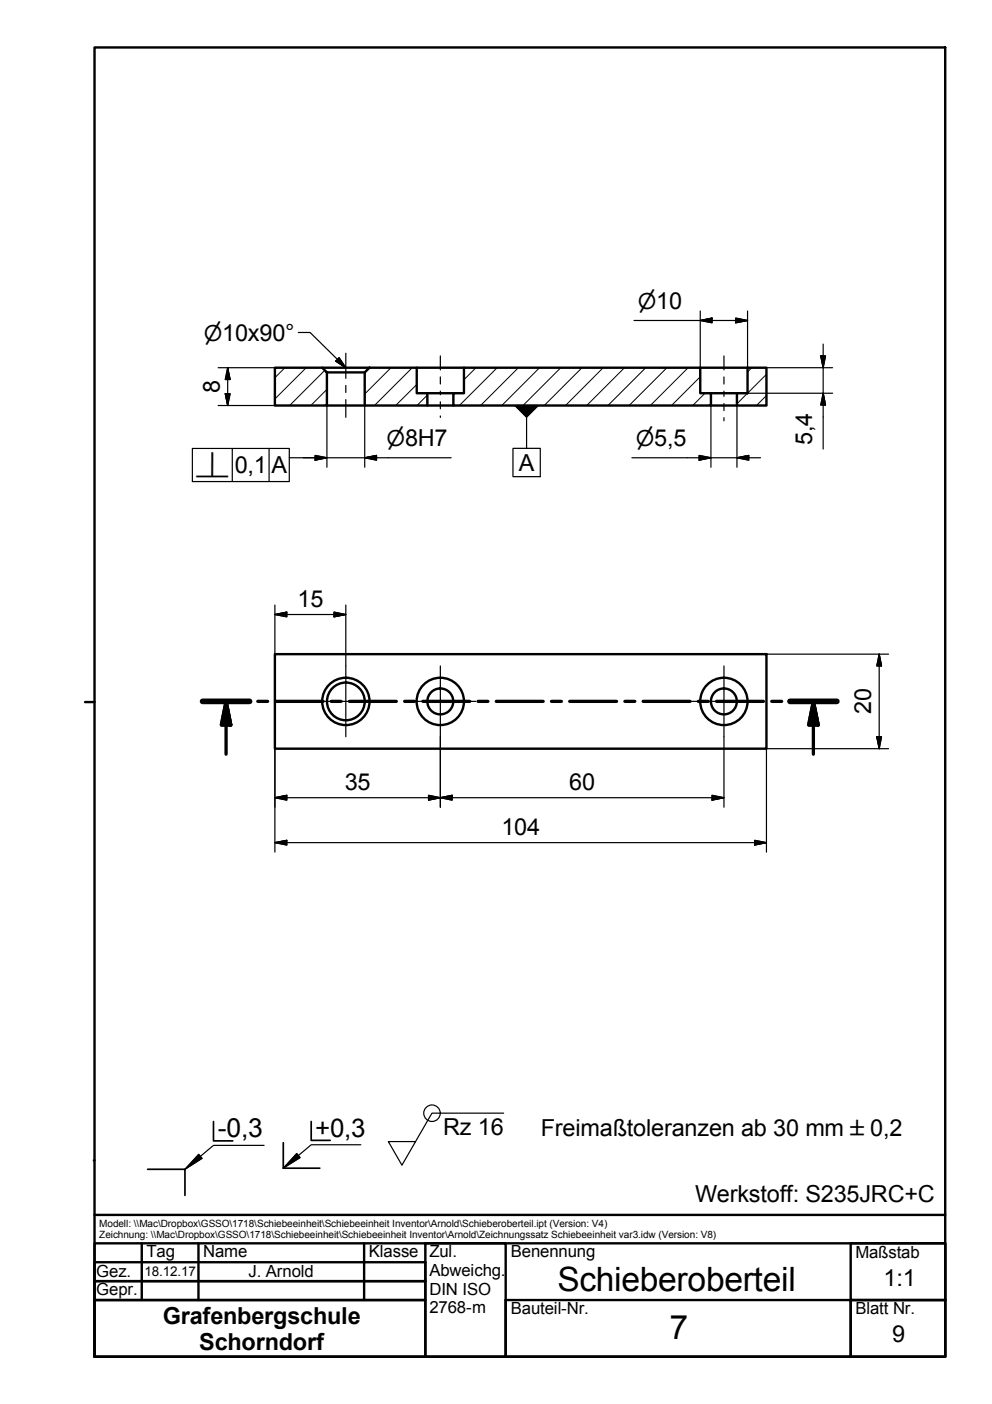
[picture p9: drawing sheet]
<svg xmlns="http://www.w3.org/2000/svg" width="210mm" height="297mm" viewBox="0 0 210 297" stroke-linecap="round" stroke-linejoin="round" font-family="sans-serif">
<!-- layer: Schraffur -->
<g fill="none" stroke="#000" stroke-width=".21">
<path d="M60.3 77.8l-2.1 2.1M64.8 77.8l-6.6 6.6M68.7 78.3l-7.4 7.5M78.3 77.8l-1.1 1.1M82.7 77.8l-5.5 5.6M87.2 77.8l-8 8M100.7 77.8l-2.5 2.5M105.2 77.8l-8 8M109.7 77.8l-8 8M114.2 77.8l-8 8M118.7 77.8l-8 8M123.1 77.8l-8 8"/>
<path d="M127.6 77.8l-7.9 8M132.1 77.8l-8 8M136.6 77.8l-8 8M141.1 77.8l-8 8M145.6 77.8l-8 8M148.2 79.7l-6.1 6.1M159.1 77.8l-.9 .9M162.2 79.2l-6.3 6.2M69.2 82.4l-3.4 3.4M88.2 81.4l-4.5 4.4M90.4 83.6l-2.2 2.2M149.2 83.2l-2.6 2.6"/>
<path d="M162.2 83.7l-2.1 2.1"/>
</g>
<!-- layer: Sichtbare Kanten(DIN) -->
<g fill="none" stroke="#000" stroke-width=".51">
<path d="M58.2 77.8h10l1 1v7h-11zM68.2 77.8h10M69.2 78.8h8M77.2 78.8l1-1h10v5.4h2.2v2.6h-13.2zM88.2 77.8h10M98.2 77.8h50v5.4h2.2v2.6h-54.5v-2.6h2.3zM148.2 77.8h10M158.2 77.8h4v8h-6.3v-2.6h2.3zM69.2 85.8h8M90.4 83.2h5.5M90.4 85.8h5.5M150.4 83.2h5.5"/>
<path d="M150.4 85.8h5.5M58.2 138.4h104v20h-104z"/>
<circle cx="73.2" cy="148.4" r="4"/>
<circle cx="73.2" cy="148.4" r="5"/>
<circle cx="93.2" cy="148.4" r="2.74"/>
<circle cx="93.2" cy="148.4" r="5"/>
<circle cx="153.2" cy="148.4" r="2.74"/>
<circle cx="153.2" cy="148.4" r="5"/>
</g>
<!-- layer: Schraffur -->
<path d="M42 244.2l.8 .9-3.7 2.3zM62.8 244.1l.7 .8-3.6 2.2z" fill="#000" stroke="#000" stroke-width=".21"/>
<!-- layer: Schnittansichtslinien(DIN) -->
<g fill="none" stroke="#000" stroke-width=".7">
<path d="M42.9 148.4h9.9M47.8 148.4l1 5h-2zM47.8 148.4v11.2M54.5 148.4h2.1M58.4 148.4h9.9M70.1 148.4h2.1M73.9 148.4h10M85.6 148.4h2.1M89.5 148.4h9.9M101.2 148.4h2.1M105 148.4h9.9M116.7 148.4h2.1"/>
<path d="M120.5 148.4h10M132.2 148.4h2.1M136.1 148.4h9.9M147.8 148.4h2.1M151.6 148.4h9.9M163.3 148.4h2.1M167.2 148.4h9.9M172.1 148.4v11.2M172.1 148.4l1 5h-2z"/>
</g>
<path d="M42.9 148.4h9.9M167.2 148.4h9.9" fill="none" stroke="#000" stroke-width="1.2"/>
<path d="M47.8 148.4l1 5zM47.8 148.4l1 5h-2zM172.1 148.4l1 5zM172.1 148.4l1 5h-2z" fill="#000" stroke="#000" stroke-width=".7"/>
<!-- layer: Skizziergeometrie(DIN) -->
<g fill="none" stroke="#000" stroke-width=".51">
<path d="M20 10h180v277h-180zM18 148.5h2M19.9 245.5h.1M20 257h180M20 267h70v4h-70zM20 271h70v4h-70zM20 275h70v12h-70zM20 263h180v24h-180zM30 263v12M42 263v12M77 263v12M90 263h17v24h-17z"/>
<path d="M107 275h73v12h-73zM180 263h20v24h-20v-12h20h-20z"/>
</g>
<g fill="none" stroke="#000" stroke-width=".25">
<path d="M46.2 77.8h12M48.2 77.8v8M48.2 77.8l.5 2.5h-1zM134.2 67.8h24M148.2 67.8l2.5-.5v1zM148.2 65.8v12M155.7 67.3l2.5 .5-2.5 .5zM158.2 65.8v12h18M173.7 75.3h1l-.5 2.5zM174.2 72.8v22.2M46.2 85.8h12M47.7 83.3h1l-.5 2.5z"/>
<path d="M64.2 96.8h31.3M66.7 96.4l2.5 .4-2.5 .6zM69.2 85.8v13.1M77.2 85.8v13.1M77.2 96.8l2.5-.4v1zM133.7 96.8h27.2M147.9 96.4l2.5 .4-2.5 .6zM150.4 85.8v13.1M155.9 85.8v13.1M155.9 96.8l2.5-.4v1zM158.2 83.2h18M174.2 83.2l.5 2.5h-1z"/>
<path d="M58.2 130l2.5-.5v1zM58.2 130h15M58.2 128v10.4M70.7 129.5l2.5 .5-2.5 .5zM73.2 128v12.9M162.2 138.4h25.8M186 138.4l.5 2.5h-1zM186 138.4v20M58.2 158.4v21.9M93.2 155.9v14.9M153.2 155.9v14.9M185.5 155.9h1l-.5 2.5z"/>
<path d="M188 158.4h-25.8v21.9M58.2 168.8l2.5-.5v1zM58.2 178.3l2.5-.5v1zM58.2 168.8h95M58.2 178.3h104M90.7 168.3l2.5 .5-2.5 .5zM93.2 168.8l2.5-.5v1zM150.7 168.3l2.5 .5-2.5 .5zM159.7 177.8l2.5 .5-2.5 .5z"/>
</g>
<g fill="#000" stroke="#000" stroke-width=".25">
<path d="M148.2 67.8l2.5-.5zM148.2 67.8l2.5-.5v1zM155.7 68.3l2.5-.5zM155.7 67.3l2.5 .5-2.5 .5zM173.7 75.3l.5 2.5zM173.7 75.3h1l-.5 2.5zM47.7 83.3l.5 2.5zM47.7 83.3h1l-.5 2.5zM48.2 77.8l.5 2.5zM48.2 77.8l.5 2.5h-1zM66.7 97.4l2.5-.6zM66.7 96.4l2.5 .4-2.5 .6z"/>
<path d="M77.2 96.8l2.5-.4zM77.2 96.8l2.5-.4v1zM147.9 97.4l2.5-.6zM147.9 96.4l2.5 .4-2.5 .6zM155.9 96.8l2.5-.4zM155.9 96.8l2.5-.4v1zM174.2 83.2l.5 2.5zM174.2 83.2l.5 2.5h-1zM58.2 130l2.5-.5zM58.2 130l2.5-.5v1zM70.7 130.5l2.5-.5zM70.7 129.5l2.5 .5-2.5 .5z"/>
<path d="M185.5 155.9l.5 2.5zM185.5 155.9h1l-.5 2.5zM186 138.4l.5 2.5zM186 138.4l.5 2.5h-1zM58.2 168.8l2.5-.5zM58.2 168.8l2.5-.5v1zM58.2 178.3l2.5-.5zM58.2 178.3l2.5-.5v1zM90.7 169.3l2.5-.5zM90.7 168.3l2.5 .5-2.5 .5zM93.2 168.8l2.5-.5zM93.2 168.8l2.5-.5v1z"/>
<path d="M150.7 169.3l2.5-.5zM150.7 168.3l2.5 .5-2.5 .5zM159.7 178.8l2.5-.5zM159.7 177.8l2.5 .5-2.5 .5z"/>
</g>
<!-- layer: Mittellinie(DIN) -->
<g fill="none" stroke="#000" stroke-width=".25">
<path d="M73.2 74.7v5.4M93.2 75.3v3M93.2 79.7v1.5M153.2 75.3v3M153.2 79.7v1.5M73.2 81.5v1.5M73.2 84.5v3.8M93.2 82.7v.8M93.2 85v1.5M93.2 88v.3M153.2 82.7v1.2M153.2 85.4v1.5"/>
<path d="M153.2 88.4v.6"/>
</g>
<!-- layer: Symbole(DIN) -->
<path d="M71 76.4l2.2 1.4zM71.8 75.7l1.4 2.1-2.2-1.4zM108.9 85.8h5zM108.9 85.8h5l-2.5 2.5z" fill="#000" stroke="#000" stroke-width=".25"/>
<g fill="none" stroke="#000" stroke-width=".25">
<path d="M63.1 70.3h2.5l7.5 7.4-2.1-1.3 .8-.7 1.3 1.9M40.7 94.9h20.5v7h-20.5zM49.1 94.9v7M56.9 94.9v7M61.2 96.8h5.6M69.1 96.8h.1M108.5 94.9h5.8v5.9h-5.8zM111.4 88.3v6.6M106.6 235.5h-15.2l-6.4 11-2.8-5h5.7"/>
<circle cx="91.4" cy="235.5" r="1.75"/>
</g>
<!-- layer: Skizziergeometrie(DIN) -->
<path d="M45.2 237.3v4.1h4.1M65.8 237.3v4h4.1M31.2 247.4h7.9v5.5M59.9 241.8v5.3h7.8" fill="none" stroke="#000" stroke-width=".36"/>
<path d="M42 244.2l.8 .9-3.7 2.3zM55.9 242.3h-10.7l-6.1 5.1M62.8 244.1l.7 .8-3.6 2.2zM76.3 242.2h-10.5l-5.9 4.9" fill="none" stroke="#000" stroke-width=".25"/>
<!-- layer: Mittelpunktmarkierung(DIN) -->
<path d="M65.7 148.4h15M73.2 140.9v15M85.7 148.4h15M93.2 140.9v15M145.7 148.4h15M153.2 140.9v15" fill="none" stroke="#000" stroke-width=".25"/>
<g font-size="7.1">
<text x="117.9" y="273.2">Schieberoberteil</text>
<text x="141.6" y="283.3">7</text>
</g>
<text font-size="5.6" x="46.1" y="240.6">-0,3</text>
<text font-size="5.5" x="66.7" y="240.6">+0,3</text>
<g font-size="5">
<text x="46.5" y="83.1" transform="rotate(-90 46.5 83.1)">8</text>
<text x="171.9" y="94.2" transform="rotate(-90 171.9 94.2)">5,4</text>
<text x="49.7" y="100.1">0,1</text>
<text x="57.4" y="100.1">A</text>
<text x="109.8" y="99.6">A</text>
<text x="62.9" y="128.3">15</text>
<text x="184.4" y="151.1" transform="rotate(-90 184.4 151.1)">20</text>
<text x="73" y="167.1">35</text>
<text x="120.5" y="167.1">60</text>
<text x="106.1" y="176.6">104</text>
<text x="93.8" y="240.2">Rz 16</text>
<text x="114.4" y="240.4">Freimaßtoleranzen ab 30 mm ±0,2</text>
<text x="147.1" y="254.4">Werkstoff: S235JRC+C</text>
<text x="187" y="272.1">1:1</text>
<text x="34.5" y="280.1">Grafenbergschule</text>
<text x="42.1" y="285.6">Schorndorf</text>
<text x="188.8" y="283.9">9</text>
</g>
<g font-size="4.6">
<text x="135" y="65.3">⌀10</text>
<text x="43.1" y="72.1">⌀10x90°</text>
<text x="81.8" y="94.4">⌀8H7</text>
<text x="134.5" y="94.4">⌀5,5</text>
<text x="41.2" y="101">⟂</text>
</g>
<g font-size="3.5">
<text x="31" y="266">Tag</text>
<text x="43" y="266">Name</text>
<text x="78.1" y="266">Klasse Zul.</text>
<text x="90.9" y="270">Abweichg.</text>
<text x="108.1" y="266">Benennung</text>
<text x="181" y="266.1">Maßstab</text>
<text x="20.4" y="274.1">Gepr.</text>
<text x="20.4" y="270.1">Gez.</text>
<text x="52.6" y="270.2">J. Arnold</text>
<text x="90.9" y="273.9">DIN ISO</text>
<text x="90.9" y="277.8">2768-m</text>
<text x="108.1" y="278">Bauteil-Nr.</text>
<text x="181" y="278">Blatt Nr.</text>
</g>
<text font-size="2.8" x="30.6" y="270.1">18.12.17</text>
<g font-size="2.1">
<text x="21" y="259.6">Modell: \\Mac\Dropbox\GSSO\1718\Schiebeeinheit\Schiebeeinheit Inventor\Arnold\Schieberoberteil.ipt (Version: V4)</text>
<text x="21" y="261.9">Zeichnung: \\Mac\Dropbox\GSSO\1718\Schiebeeinheit\Schiebeeinheit Inventor\Arnold\Zeichnungssatz Schiebeeinheit var3.idw (Version: V8)</text>
</g>
</svg>
